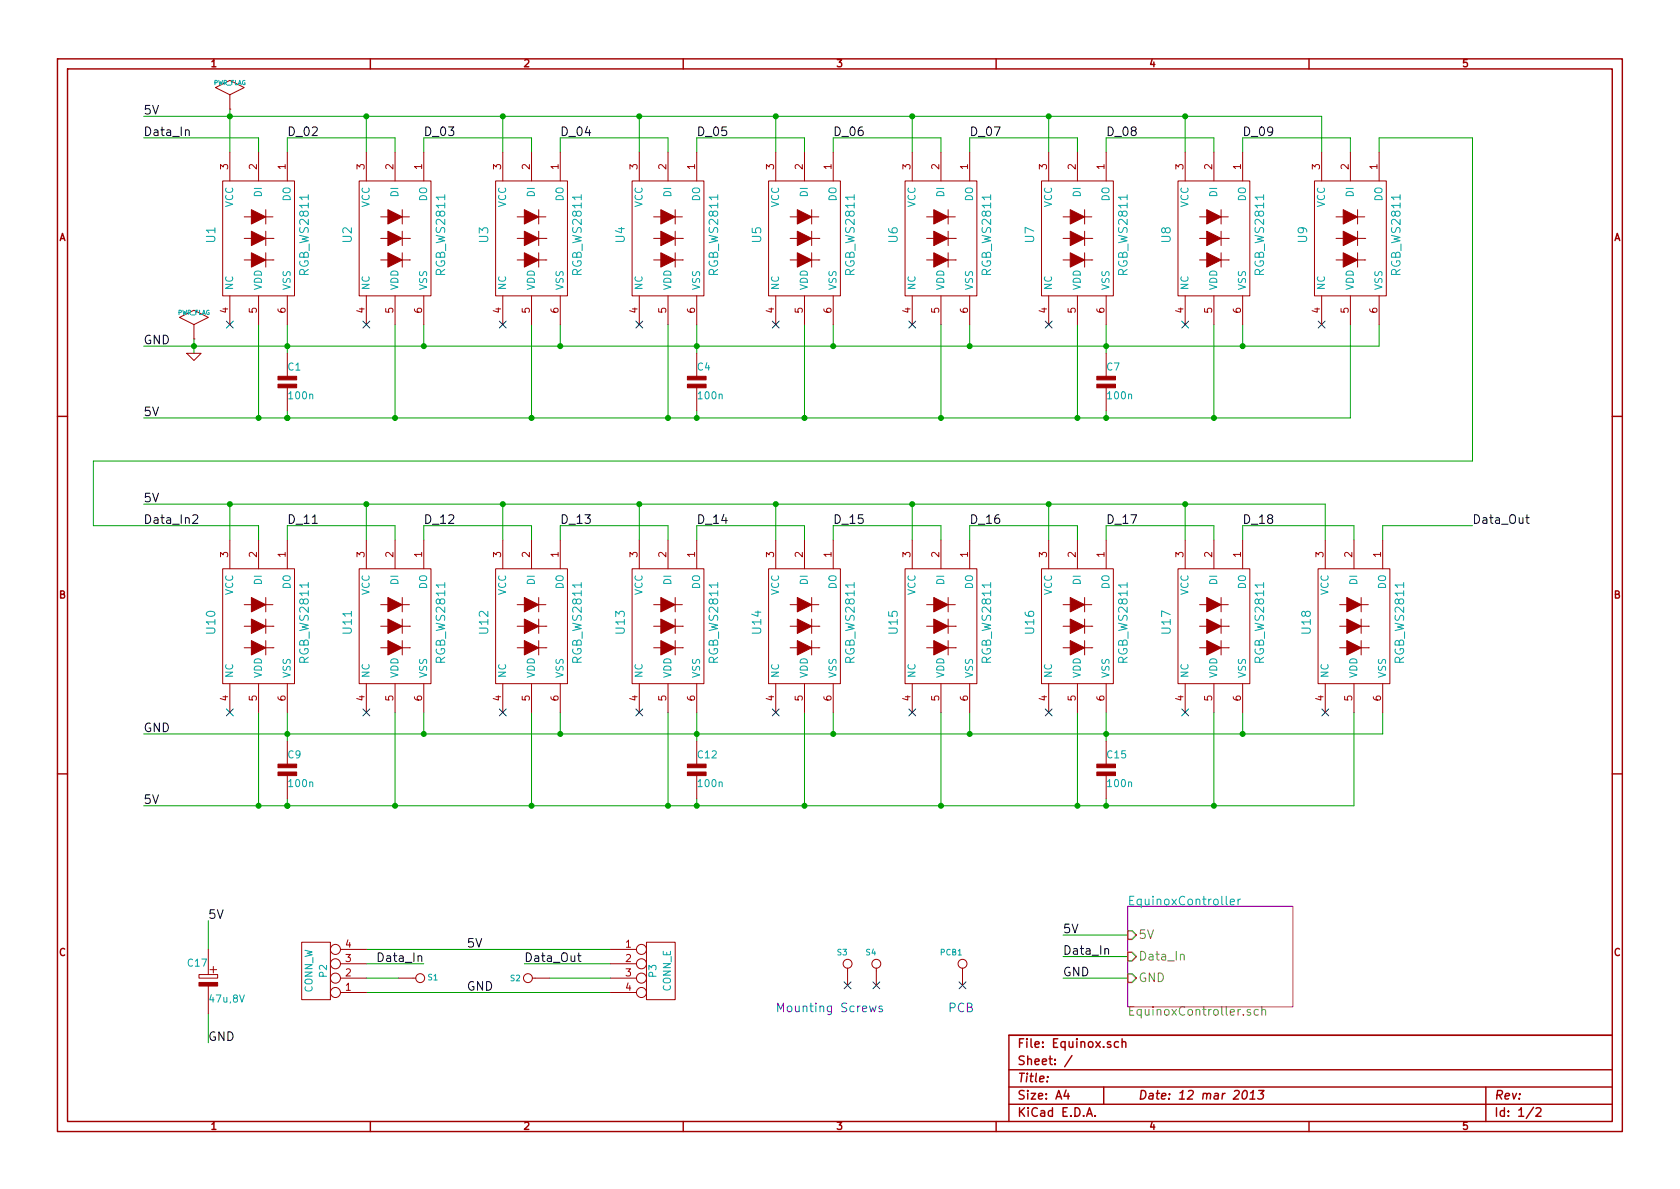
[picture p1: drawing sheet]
EESchema Schematic File Version 2  date 12-Mar-13 6:22:36 PM
LIBS:power
LIBS:smartRGB_sym
LIBS:Equinox-cache
EELAYER 25  0
EELAYER END
$Descr A4 11700 8267
encoding utf-8
Sheet 1 2
Title ""
Date "12 mar 2013"
Rev ""
Comp ""
Comment1 ""
Comment2 ""
Comment3 ""
Comment4 ""
$EndDescr
Wire Wire Line
	650  3650 1800 3650
Wire Wire Line
	650  3650 650  3200
Wire Wire Line
	650  3200 10250 3200
Wire Wire Line
	10250 3200 10250 950 
Wire Wire Line
	1000 5100 9625 5100
Wire Wire Line
	9625 5100 9625 4950
Wire Wire Line
	10250 3650 9625 3650
Wire Wire Line
	9625 3650 9625 3750
Connection ~ 8250 3500
Wire Wire Line
	9225 3750 9225 3500
Wire Wire Line
	9225 3500 1000 3500
Wire Wire Line
	10250 950  9600 950 
Wire Wire Line
	9600 950  9600 1050
Wire Wire Line
	9400 2250 9400 2900
Wire Wire Line
	9600 2250 9600 2400
Connection ~ 1800 5600
Wire Wire Line
	1800 4950 1800 5600
Wire Wire Line
	2000 1050 2000 950 
Wire Wire Line
	2000 950  2750 950 
Wire Wire Line
	7400 6650 7850 6650
Wire Wire Line
	1450 6600 1450 6400
Connection ~ 1350 2400
Wire Wire Line
	4250 6800 3825 6800
Wire Wire Line
	2550 6800 2775 6800
Wire Wire Line
	4250 6700 3650 6700
Wire Wire Line
	2950 6700 2550 6700
Wire Wire Line
	2000 4950 2000 5150
Wire Wire Line
	2950 5100 2950 4950
Wire Wire Line
	3900 5100 3900 4950
Wire Wire Line
	4850 4950 4850 5150
Wire Wire Line
	6750 5100 6750 4950
Connection ~ 7700 5600
Wire Wire Line
	7700 5600 7700 5550
Connection ~ 8650 5100
Wire Wire Line
	8650 4950 8650 5100
Connection ~ 8450 2900
Wire Wire Line
	7700 2250 7700 2450
Wire Wire Line
	6750 2400 6750 2250
Wire Wire Line
	4850 2250 4850 2450
Wire Wire Line
	3900 2400 3900 2250
Wire Wire Line
	2000 2250 2000 2450
Wire Wire Line
	8650 1050 8650 950 
Wire Wire Line
	7500 1050 7500 950 
Wire Wire Line
	7500 950  6750 950 
Wire Wire Line
	6750 950  6750 1050
Wire Wire Line
	5600 1050 5600 950 
Wire Wire Line
	5600 950  4850 950 
Wire Wire Line
	4850 950  4850 1050
Wire Wire Line
	3700 1050 3700 950 
Wire Wire Line
	3700 950  2950 950 
Wire Wire Line
	2950 950  2950 1050
Wire Wire Line
	1800 1050 1800 950 
Wire Wire Line
	1800 950  1000 950 
Connection ~ 2000 2900
Connection ~ 2950 2400
Connection ~ 4850 2400
Connection ~ 6750 2400
Connection ~ 3700 2900
Wire Wire Line
	3700 2900 3700 2250
Connection ~ 5600 2900
Wire Wire Line
	5600 2900 5600 2250
Connection ~ 7500 2900
Wire Wire Line
	7500 2900 7500 2250
Connection ~ 3500 800 
Wire Wire Line
	3500 800  3500 1050
Connection ~ 5400 800 
Wire Wire Line
	5400 800  5400 1050
Connection ~ 7300 800 
Wire Wire Line
	7300 800  7300 1050
Wire Wire Line
	8250 800  8250 1050
Wire Wire Line
	6350 800  6350 1050
Connection ~ 6350 800 
Wire Wire Line
	4450 800  4450 1050
Connection ~ 4450 800 
Wire Wire Line
	2550 800  2550 1050
Connection ~ 2550 800 
Wire Wire Line
	8450 2250 8450 2900
Wire Wire Line
	6550 2900 6550 2250
Connection ~ 6550 2900
Wire Wire Line
	4650 2900 4650 2250
Connection ~ 4650 2900
Wire Wire Line
	2750 2900 2750 2250
Connection ~ 2750 2900
Connection ~ 7700 2400
Connection ~ 5800 2400
Connection ~ 3900 2400
Connection ~ 1600 800 
Connection ~ 2000 2400
Wire Wire Line
	2750 950  2750 1050
Wire Wire Line
	3900 1050 3900 950 
Wire Wire Line
	3900 950  4650 950 
Wire Wire Line
	4650 950  4650 1050
Wire Wire Line
	5800 1050 5800 950 
Wire Wire Line
	5800 950  6550 950 
Wire Wire Line
	6550 950  6550 1050
Wire Wire Line
	7700 1050 7700 950 
Wire Wire Line
	7700 950  8450 950 
Wire Wire Line
	8450 950  8450 1050
Wire Wire Line
	8450 3750 8450 3650
Wire Wire Line
	8450 3650 7700 3650
Wire Wire Line
	7700 3650 7700 3750
Wire Wire Line
	6550 3750 6550 3650
Wire Wire Line
	6550 3650 5800 3650
Wire Wire Line
	5800 3650 5800 3750
Wire Wire Line
	4650 3750 4650 3650
Wire Wire Line
	4650 3650 3900 3650
Wire Wire Line
	3900 3650 3900 3750
Wire Wire Line
	2750 3750 2750 3650
Wire Wire Line
	2750 3650 2000 3650
Wire Wire Line
	2000 3650 2000 3750
Connection ~ 2000 5100
Connection ~ 1600 3500
Connection ~ 3900 5100
Connection ~ 5800 5100
Connection ~ 7700 5100
Connection ~ 2750 5600
Wire Wire Line
	2750 5600 2750 4950
Connection ~ 4650 5600
Wire Wire Line
	4650 5600 4650 4950
Connection ~ 6550 5600
Wire Wire Line
	6550 5600 6550 4950
Wire Wire Line
	8450 5600 8450 4950
Connection ~ 2550 3500
Wire Wire Line
	2550 3500 2550 3750
Connection ~ 4450 3500
Wire Wire Line
	4450 3500 4450 3750
Connection ~ 6350 3500
Wire Wire Line
	6350 3500 6350 3750
Wire Wire Line
	8250 3500 8250 3750
Wire Wire Line
	1600 3750 1600 3500
Wire Wire Line
	7300 3500 7300 3750
Connection ~ 7300 3500
Wire Wire Line
	5400 3500 5400 3750
Connection ~ 5400 3500
Wire Wire Line
	3500 3500 3500 3750
Connection ~ 3500 3500
Wire Wire Line
	7500 5600 7500 4950
Connection ~ 7500 5600
Wire Wire Line
	5600 5600 5600 4950
Connection ~ 5600 5600
Wire Wire Line
	3700 5600 3700 4950
Connection ~ 3700 5600
Connection ~ 6750 5100
Connection ~ 4850 5100
Connection ~ 2950 5100
Connection ~ 2000 5600
Wire Wire Line
	2950 3750 2950 3650
Wire Wire Line
	2950 3650 3700 3650
Wire Wire Line
	3700 3650 3700 3750
Wire Wire Line
	4850 3750 4850 3650
Wire Wire Line
	4850 3650 5600 3650
Wire Wire Line
	5600 3650 5600 3750
Wire Wire Line
	6750 3750 6750 3650
Wire Wire Line
	6750 3650 7500 3650
Wire Wire Line
	7500 3650 7500 3750
Wire Wire Line
	2000 2900 2000 2850
Connection ~ 2000 2900
Wire Wire Line
	2950 2400 2950 2250
Wire Wire Line
	4850 2900 4850 2850
Connection ~ 4850 2900
Wire Wire Line
	5800 2400 5800 2250
Wire Wire Line
	7700 2900 7700 2850
Connection ~ 7700 2900
Wire Wire Line
	8650 2250 8650 2400
Connection ~ 8650 2400
Connection ~ 8450 5600
Wire Wire Line
	7700 4950 7700 5150
Wire Wire Line
	5800 5100 5800 4950
Wire Wire Line
	4850 5600 4850 5550
Connection ~ 4850 5600
Wire Wire Line
	2000 5600 2000 5550
Connection ~ 2000 5600
Wire Wire Line
	2550 6600 4250 6600
Wire Wire Line
	2550 6900 4250 6900
Wire Wire Line
	1600 1050 1600 750 
Wire Wire Line
	1350 2350 1350 2450
Wire Wire Line
	1450 7050 1450 7250
Wire Wire Line
	7850 6500 7400 6500
Wire Wire Line
	7850 6800 7400 6800
Wire Wire Line
	1800 2900 1800 2250
Connection ~ 1800 2900
Wire Wire Line
	9400 2900 1000 2900
Wire Wire Line
	9600 2400 1000 2400
Wire Wire Line
	9400 1050 9400 950 
Wire Wire Line
	9400 950  8650 950 
Wire Wire Line
	1000 800  9200 800 
Wire Wire Line
	9200 800  9200 1050
Connection ~ 8250 800 
Wire Wire Line
	8650 3750 8650 3650
Wire Wire Line
	8650 3650 9425 3650
Wire Wire Line
	9425 3650 9425 3750
Wire Wire Line
	1000 5600 9425 5600
Wire Wire Line
	9425 5600 9425 4950
Wire Wire Line
	1800 3650 1800 3750
Text Label 8650 3650 0    60   ~ 0
D_18
Text Label 10250 3650 0    60   ~ 0
Data_Out
Text Label 1000 3650 0    60   ~ 0
Data_In2
NoConn ~ 9225 4950
$Comp
L RGB_WS2811 U18
U 1 1
P 9350 4325
F 0 "U18" V 9100 4325 60  0000 C CNN
F 1 "RGB_WS2811" V 9750 4325 60  0000 C CNN
F 2 "RGB_WS2811" H 9250 4725 60  0001 C CNN
	1    9350 4325
	1    0    0    -1  
$EndComp
NoConn ~ 9200 2250
$Comp
L RGB_WS2811 U9
U 1 1
P 9325 1625
F 0 "U9" V 9075 1625 60  0000 C CNN
F 1 "RGB_WS2811" V 9725 1625 60  0000 C CNN
F 2 "RGB_WS2811" H 9225 2025 60  0001 C CNN
	1    9325 1625
	1    0    0    -1  
$EndComp
Text Label 7400 6800 0    60   ~ 0
GND
Text Label 7400 6650 0    60   ~ 0
Data_In
Text Label 7400 6500 0    60   ~ 0
5V
$Sheet
S 7850 6300 1150 700 
U 51248BDF
F0 "EquinoxController" 60
F1 "EquinoxController.sch" 60
F2 "Data_In" I L 7850 6650 60 
F3 "GND" I L 7850 6800 60 
F4 "5V" I L 7850 6500 60 
$EndSheet
$Comp
L CONN_E P3
U 1 1
P 4600 6750
F 0 "P3" V 4550 6750 50  0000 C CNN
F 1 "CONN_E" V 4650 6750 50  0000 C CNN
F 4 "CONN HEADER 50POS .100\" SGL GOLD" H 4600 6850 60  0001 L CNN "Field4"
F 5 "Header, Unshrouded, Male pin," H 4600 6950 60  0001 L CNN "Field5"
F 6 "0.1\"" H 4600 7050 60  0001 L CNN "Field6"
F 7 "Samtec Inc" H 4600 7150 60  0001 L CNN "Field7"
F 8 "TSW-150-07-L-S" H 4600 7250 60  0001 L CNN "Field8"
F 9 "Digikey" H 4600 7350 60  0001 L CNN "Field9"
F 10 "SAM1031-50-ND" H 4600 7450 60  0001 L CNN "Field10"
F 11 "http://www.digikey.com/scripts/DkSearch/dksus.dll?WT.z_header=search_go&lang=en&keywords=SAM1031-50-ND&x=15&y=16&cur=USD" H 4600 7550 60  0001 L CNN "Field11"
	1    4600 6750
	1    0    0    -1  
$EndComp
$Comp
L CONN_W P2
U 1 1
P 2200 6750
F 0 "P2" V 2150 6750 50  0000 C CNN
F 1 "CONN_W" V 2250 6750 50  0000 C CNN
F 4 "CONN HEADER 50POS .100\" SGL GOLD" H 2200 6850 60  0001 L CNN "Field4"
F 5 "Header, Unshrouded, Male pin," H 2200 6950 60  0001 L CNN "Field5"
F 6 "0.1\"" H 2200 7050 60  0001 L CNN "Field6"
F 7 "Samtec Inc" H 2200 7150 60  0001 L CNN "Field7"
F 8 "TSW-150-07-L-S" H 2200 7250 60  0001 L CNN "Field8"
F 9 "Digikey" H 2200 7350 60  0001 L CNN "Field9"
F 10 "SAM1031-50-ND" H 2200 7450 60  0001 L CNN "Field10"
F 11 "http://www.digikey.com/scripts/DkSearch/dksus.dll?WT.z_header=search_go&lang=en&keywords=SAM1031-50-ND&x=15&y=16&cur=USD" H 2200 7550 60  0001 L CNN "Field11"
	1    2200 6750
	-1   0    0    1   
$EndComp
$Comp
L C_POL_1 C17
U 1 1
P 1450 6800
F 0 "C17" H 1300 6900 50  0000 L CNN
F 1 "47u,8V" H 1450 6650 50  0000 L CNN
F 2 "c_2917" H 1450 6750 50  0001 C CNN
F 4 "CAP ALUM 47UF 8V 20% SMD" H 1450 7000 60  0001 L CNN "Field4"
F 5 "47u,8V" H 1450 7100 60  0001 L CNN "Field5"
F 6 "2917 (7343 Metric)" H 1450 7200 60  0001 L CNN "Field6"
F 7 "Panasonic Electronic Components" H 1450 7300 60  0001 L CNN "Field7"
F 8 "EEF-CD0K470R" H 1450 7400 60  0001 L CNN "Field8"
F 9 "Digikey" H 1450 7500 60  0001 L CNN "Field9"
F 10 "PCE3606CT-ND" H 1450 7600 60  0001 L CNN "Field10"
F 11 "http://www.digikey.com/product-detail/en/EEF-CD0K470R/PCE3606CT-ND/614442" H 1450 7700 60  0001 L CNN "Field11"
	1    1450 6800
	1    0    0    -1  
$EndComp
Text Notes 6600 7050 0    60   ~ 0
PCB
NoConn ~ 6700 6850
$Comp
L CONN_1 PCB1
U 1 1
P 6700 6700
F 0 "PCB1" V 6780 6700 40  0000 L CNN
F 1 "CONN_1" H 6700 6755 30  0001 C CNN
F 2 "PCB" H 6700 6700 60  0001 C CNN
	1    6700 6700
	0    -1   -1   0   
$EndComp
Text Label 1450 7250 0    60   ~ 0
GND
Text Label 1450 6400 0    60   ~ 0
5V
Text Notes 5400 7050 0    60   ~ 0
Mounting Screws
NoConn ~ 6100 6850
NoConn ~ 5900 6850
$Comp
L CONN_1 S4
U 1 1
P 6100 6700
F 0 "S4" V 6180 6700 40  0000 L CNN
F 1 "CONN_1" H 6100 6755 30  0001 C CNN
F 2 "Screw" H 6100 6855 30  0001 C CNN
	1    6100 6700
	0    -1   -1   0   
$EndComp
$Comp
L CONN_1 S3
U 1 1
P 5900 6700
F 0 "S3" V 5980 6700 40  0000 L CNN
F 1 "CONN_1" H 5900 6755 30  0001 C CNN
F 2 "Screw" H 5900 6855 30  0001 C CNN
	1    5900 6700
	0    -1   -1   0   
$EndComp
$Comp
L CONN_1 S2
U 1 1
P 3675 6800
F 0 "S2" H 3725 6800 40  0000 L CNN
F 1 "CONN_1" H 3675 6855 30  0001 C CNN
F 2 "Screw" H 3675 6955 30  0001 C CNN
	1    3675 6800
	-1   0    0    1   
$EndComp
$Comp
L CONN_1 S1
U 1 1
P 2925 6800
F 0 "S1" H 2975 6800 40  0000 L CNN
F 1 "CONN_1" H 2925 6855 30  0001 C CNN
F 2 "Screw" H 2925 6955 30  0001 C CNN
	1    2925 6800
	1    0    0    -1  
$EndComp
$Comp
L PWR_FLAG #FLG01
U 1 1
P 1350 2350
F 0 "#FLG01" H 1350 2445 30  0001 C CNN
F 1 "PWR_FLAG" H 1350 2530 30  0000 C CNN
	1    1350 2350
	1    0    0    -1  
$EndComp
$Comp
L GND #PWR02
U 1 1
P 1350 2450
F 0 "#PWR02" H 1350 2450 30  0001 C CNN
F 1 "GND" H 1350 2380 30  0001 C CNN
	1    1350 2450
	1    0    0    -1  
$EndComp
$Comp
L PWR_FLAG #FLG03
U 1 1
P 1600 750
F 0 "#FLG03" H 1600 845 30  0001 C CNN
F 1 "PWR_FLAG" H 1600 930 30  0000 C CNN
	1    1600 750 
	1    0    0    -1  
$EndComp
$Comp
L RGB_WS2811 U17
U 1 1
P 8375 4325
F 0 "U17" V 8125 4325 60  0000 C CNN
F 1 "RGB_WS2811" V 8775 4325 60  0000 C CNN
F 2 "RGB_WS2811" H 8275 4725 60  0001 C CNN
	1    8375 4325
	1    0    0    -1  
$EndComp
$Comp
L RGB_WS2811 U16
U 1 1
P 7425 4325
F 0 "U16" V 7175 4325 60  0000 C CNN
F 1 "RGB_WS2811" V 7825 4325 60  0000 C CNN
F 2 "RGB_WS2811" H 7325 4725 60  0001 C CNN
	1    7425 4325
	1    0    0    -1  
$EndComp
$Comp
L RGB_WS2811 U15
U 1 1
P 6475 4325
F 0 "U15" V 6225 4325 60  0000 C CNN
F 1 "RGB_WS2811" V 6875 4325 60  0000 C CNN
F 2 "RGB_WS2811" H 6375 4725 60  0001 C CNN
	1    6475 4325
	1    0    0    -1  
$EndComp
$Comp
L RGB_WS2811 U14
U 1 1
P 5525 4325
F 0 "U14" V 5275 4325 60  0000 C CNN
F 1 "RGB_WS2811" V 5925 4325 60  0000 C CNN
F 2 "RGB_WS2811" H 5425 4725 60  0001 C CNN
	1    5525 4325
	1    0    0    -1  
$EndComp
$Comp
L RGB_WS2811 U13
U 1 1
P 4575 4325
F 0 "U13" V 4325 4325 60  0000 C CNN
F 1 "RGB_WS2811" V 4975 4325 60  0000 C CNN
F 2 "RGB_WS2811" H 4475 4725 60  0001 C CNN
	1    4575 4325
	1    0    0    -1  
$EndComp
$Comp
L RGB_WS2811 U12
U 1 1
P 3625 4325
F 0 "U12" V 3375 4325 60  0000 C CNN
F 1 "RGB_WS2811" V 4025 4325 60  0000 C CNN
F 2 "RGB_WS2811" H 3525 4725 60  0001 C CNN
	1    3625 4325
	1    0    0    -1  
$EndComp
$Comp
L RGB_WS2811 U11
U 1 1
P 2675 4325
F 0 "U11" V 2425 4325 60  0000 C CNN
F 1 "RGB_WS2811" V 3075 4325 60  0000 C CNN
F 2 "RGB_WS2811" H 2575 4725 60  0001 C CNN
	1    2675 4325
	1    0    0    -1  
$EndComp
$Comp
L RGB_WS2811 U10
U 1 1
P 1725 4325
F 0 "U10" V 1475 4325 60  0000 C CNN
F 1 "RGB_WS2811" V 2125 4325 60  0000 C CNN
F 2 "RGB_WS2811" H 1625 4725 60  0001 C CNN
	1    1725 4325
	1    0    0    -1  
$EndComp
$Comp
L RGB_WS2811 U8
U 1 1
P 8375 1625
F 0 "U8" V 8125 1625 60  0000 C CNN
F 1 "RGB_WS2811" V 8775 1625 60  0000 C CNN
F 2 "RGB_WS2811" H 8275 2025 60  0001 C CNN
	1    8375 1625
	1    0    0    -1  
$EndComp
$Comp
L RGB_WS2811 U7
U 1 1
P 7425 1625
F 0 "U7" V 7175 1625 60  0000 C CNN
F 1 "RGB_WS2811" V 7825 1625 60  0000 C CNN
F 2 "RGB_WS2811" H 7325 2025 60  0001 C CNN
	1    7425 1625
	1    0    0    -1  
$EndComp
$Comp
L RGB_WS2811 U6
U 1 1
P 6475 1625
F 0 "U6" V 6225 1625 60  0000 C CNN
F 1 "RGB_WS2811" V 6875 1625 60  0000 C CNN
F 2 "RGB_WS2811" H 6375 2025 60  0001 C CNN
	1    6475 1625
	1    0    0    -1  
$EndComp
$Comp
L RGB_WS2811 U5
U 1 1
P 5525 1625
F 0 "U5" V 5275 1625 60  0000 C CNN
F 1 "RGB_WS2811" V 5925 1625 60  0000 C CNN
F 2 "RGB_WS2811" H 5425 2025 60  0001 C CNN
	1    5525 1625
	1    0    0    -1  
$EndComp
$Comp
L RGB_WS2811 U4
U 1 1
P 4575 1625
F 0 "U4" V 4325 1625 60  0000 C CNN
F 1 "RGB_WS2811" V 4975 1625 60  0000 C CNN
F 2 "RGB_WS2811" H 4475 2025 60  0001 C CNN
	1    4575 1625
	1    0    0    -1  
$EndComp
$Comp
L RGB_WS2811 U3
U 1 1
P 3625 1625
F 0 "U3" V 3375 1625 60  0000 C CNN
F 1 "RGB_WS2811" V 4025 1625 60  0000 C CNN
F 2 "RGB_WS2811" H 3525 2025 60  0001 C CNN
	1    3625 1625
	1    0    0    -1  
$EndComp
$Comp
L RGB_WS2811 U2
U 1 1
P 2675 1625
F 0 "U2" V 2425 1625 60  0000 C CNN
F 1 "RGB_WS2811" V 3075 1625 60  0000 C CNN
F 2 "RGB_WS2811" H 2575 2025 60  0001 C CNN
	1    2675 1625
	1    0    0    -1  
$EndComp
Text Label 3650 6700 0    60   ~ 0
Data_Out
Text Label 2950 6700 2    60   ~ 0
Data_In
Text Label 3250 6900 0    60   ~ 0
GND
Text Label 3250 6600 0    60   ~ 0
5V
$Comp
L C2 C15
U 1 1
P 7700 5350
F 0 "C15" H 7700 5450 50  0000 L CNN
F 1 "100n" H 7700 5250 50  0000 L CNN
F 2 "c_0805" H 7700 5350 50  0001 C CNN
F 4 "CAP CER 0.1UF 25V 10% X7R 0805" H 7700 5550 60  0001 L CNN "Field4"
F 5 "100nF, 25V" H 7700 5650 60  0001 L CNN "Field5"
F 6 "Surface Mount, MLCC" H 7700 5750 60  0001 L CNN "Field6"
F 7 "Kemet" H 7700 5850 60  0001 L CNN "Field7"
F 8 "C0805C104K3RACTU" H 7700 5950 60  0001 L CNN "Field8"
F 9 "Digikey" H 7700 6050 60  0001 L CNN "Field9"
F 10 "399-1168-1-ND" H 7700 6150 60  0001 L CNN "Field10"
F 11 "http://www.digikey.com/product-detail/en/C0805C104K3RACTU/399-1168-1-ND/411443" H 7700 6250 60  0001 L CNN "Field11"
	1    7700 5350
	1    0    0    -1  
$EndComp
$Comp
L C2 C12
U 1 1
P 4850 5350
F 0 "C12" H 4850 5450 50  0000 L CNN
F 1 "100n" H 4850 5250 50  0000 L CNN
F 2 "c_0805" H 4850 5350 50  0001 C CNN
F 4 "CAP CER 0.1UF 25V 10% X7R 0805" H 4850 5550 60  0001 L CNN "Field4"
F 5 "100nF, 25V" H 4850 5650 60  0001 L CNN "Field5"
F 6 "Surface Mount, MLCC" H 4850 5750 60  0001 L CNN "Field6"
F 7 "Kemet" H 4850 5850 60  0001 L CNN "Field7"
F 8 "C0805C104K3RACTU" H 4850 5950 60  0001 L CNN "Field8"
F 9 "Digikey" H 4850 6050 60  0001 L CNN "Field9"
F 10 "399-1168-1-ND" H 4850 6150 60  0001 L CNN "Field10"
F 11 "http://www.digikey.com/product-detail/en/C0805C104K3RACTU/399-1168-1-ND/411443" H 4850 6250 60  0001 L CNN "Field11"
	1    4850 5350
	1    0    0    -1  
$EndComp
$Comp
L C2 C9
U 1 1
P 2000 5350
F 0 "C9" H 2000 5450 50  0000 L CNN
F 1 "100n" H 2000 5250 50  0000 L CNN
F 2 "c_0805" H 2000 5350 50  0001 C CNN
F 4 "CAP CER 0.1UF 25V 10% X7R 0805" H 2000 5550 60  0001 L CNN "Field4"
F 5 "100nF, 25V" H 2000 5650 60  0001 L CNN "Field5"
F 6 "Surface Mount, MLCC" H 2000 5750 60  0001 L CNN "Field6"
F 7 "Kemet" H 2000 5850 60  0001 L CNN "Field7"
F 8 "C0805C104K3RACTU" H 2000 5950 60  0001 L CNN "Field8"
F 9 "Digikey" H 2000 6050 60  0001 L CNN "Field9"
F 10 "399-1168-1-ND" H 2000 6150 60  0001 L CNN "Field10"
F 11 "http://www.digikey.com/product-detail/en/C0805C104K3RACTU/399-1168-1-ND/411443" H 2000 6250 60  0001 L CNN "Field11"
	1    2000 5350
	1    0    0    -1  
$EndComp
$Comp
L C2 C7
U 1 1
P 7700 2650
F 0 "C7" H 7700 2750 50  0000 L CNN
F 1 "100n" H 7700 2550 50  0000 L CNN
F 2 "c_0805" H 7700 2650 50  0001 C CNN
F 4 "CAP CER 0.1UF 25V 10% X7R 0805" H 7700 2850 60  0001 L CNN "Field4"
F 5 "100nF, 25V" H 7700 2950 60  0001 L CNN "Field5"
F 6 "Surface Mount, MLCC" H 7700 3050 60  0001 L CNN "Field6"
F 7 "Kemet" H 7700 3150 60  0001 L CNN "Field7"
F 8 "C0805C104K3RACTU" H 7700 3250 60  0001 L CNN "Field8"
F 9 "Digikey" H 7700 3350 60  0001 L CNN "Field9"
F 10 "399-1168-1-ND" H 7700 3450 60  0001 L CNN "Field10"
F 11 "http://www.digikey.com/product-detail/en/C0805C104K3RACTU/399-1168-1-ND/411443" H 7700 3550 60  0001 L CNN "Field11"
	1    7700 2650
	1    0    0    -1  
$EndComp
$Comp
L C2 C4
U 1 1
P 4850 2650
F 0 "C4" H 4850 2750 50  0000 L CNN
F 1 "100n" H 4850 2550 50  0000 L CNN
F 2 "c_0805" H 4850 2650 50  0001 C CNN
F 4 "CAP CER 0.1UF 25V 10% X7R 0805" H 4850 2850 60  0001 L CNN "Field4"
F 5 "100nF, 25V" H 4850 2950 60  0001 L CNN "Field5"
F 6 "Surface Mount, MLCC" H 4850 3050 60  0001 L CNN "Field6"
F 7 "Kemet" H 4850 3150 60  0001 L CNN "Field7"
F 8 "C0805C104K3RACTU" H 4850 3250 60  0001 L CNN "Field8"
F 9 "Digikey" H 4850 3350 60  0001 L CNN "Field9"
F 10 "399-1168-1-ND" H 4850 3450 60  0001 L CNN "Field10"
F 11 "http://www.digikey.com/product-detail/en/C0805C104K3RACTU/399-1168-1-ND/411443" H 4850 3550 60  0001 L CNN "Field11"
	1    4850 2650
	1    0    0    -1  
$EndComp
$Comp
L C2 C1
U 1 1
P 2000 2650
F 0 "C1" H 2000 2750 50  0000 L CNN
F 1 "100n" H 2000 2550 50  0000 L CNN
F 2 "c_0805" H 2000 2650 50  0001 C CNN
F 4 "CAP CER 0.1UF 25V 10% X7R 0805" H 2000 2850 60  0001 L CNN "Field4"
F 5 "100nF, 25V" H 2000 2950 60  0001 L CNN "Field5"
F 6 "Surface Mount, MLCC" H 2000 3050 60  0001 L CNN "Field6"
F 7 "Kemet" H 2000 3150 60  0001 L CNN "Field7"
F 8 "C0805C104K3RACTU" H 2000 3250 60  0001 L CNN "Field8"
F 9 "Digikey" H 2000 3350 60  0001 L CNN "Field9"
F 10 "399-1168-1-ND" H 2000 3450 60  0001 L CNN "Field10"
F 11 "http://www.digikey.com/product-detail/en/C0805C104K3RACTU/399-1168-1-ND/411443" H 2000 3550 60  0001 L CNN "Field11"
	1    2000 2650
	1    0    0    -1  
$EndComp
Text Label 7700 3650 0    60   ~ 0
D_17
Text Label 6750 3650 0    60   ~ 0
D_16
Text Label 5800 3650 0    60   ~ 0
D_15
Text Label 4850 3650 0    60   ~ 0
D_14
Text Label 3900 3650 0    60   ~ 0
D_13
Text Label 2950 3650 0    60   ~ 0
D_12
Text Label 2000 3650 0    60   ~ 0
D_11
Text Label 8650 950  0    60   ~ 0
D_09
Text Label 7700 950  0    60   ~ 0
D_08
Text Label 6750 950  0    60   ~ 0
D_07
Text Label 5800 950  0    60   ~ 0
D_06
Text Label 4850 950  0    60   ~ 0
D_05
Text Label 3900 950  0    60   ~ 0
D_04
Text Label 2950 950  0    60   ~ 0
D_03
Text Label 2000 950  0    60   ~ 0
D_02
Text Label 1000 5600 0    60   ~ 0
5V
Text Label 1000 5100 0    60   ~ 0
GND
Text Label 1000 3500 0    60   ~ 0
5V
Text Label 1000 2900 0    60   ~ 0
5V
Text Label 1000 2400 0    60   ~ 0
GND
Text Label 1000 800  0    60   ~ 0
5V
Text Label 1000 950  0    60   ~ 0
Data_In
NoConn ~ 1600 4950
NoConn ~ 2550 4950
NoConn ~ 3500 4950
NoConn ~ 4450 4950
NoConn ~ 5400 4950
NoConn ~ 6350 4950
NoConn ~ 7300 4950
NoConn ~ 8250 4950
NoConn ~ 8250 2250
NoConn ~ 7300 2250
NoConn ~ 6350 2250
NoConn ~ 5400 2250
NoConn ~ 4450 2250
NoConn ~ 3500 2250
NoConn ~ 2550 2250
NoConn ~ 1600 2250
$Comp
L RGB_WS2811 U1
U 1 1
P 1725 1625
F 0 "U1" V 1475 1625 60  0000 C CNN
F 1 "RGB_WS2811" V 2125 1625 60  0000 C CNN
F 2 "RGB_WS2811" H 1625 2025 60  0001 C CNN
	1    1725 1625
	1    0    0    -1  
$EndComp
$EndSCHEMATC
